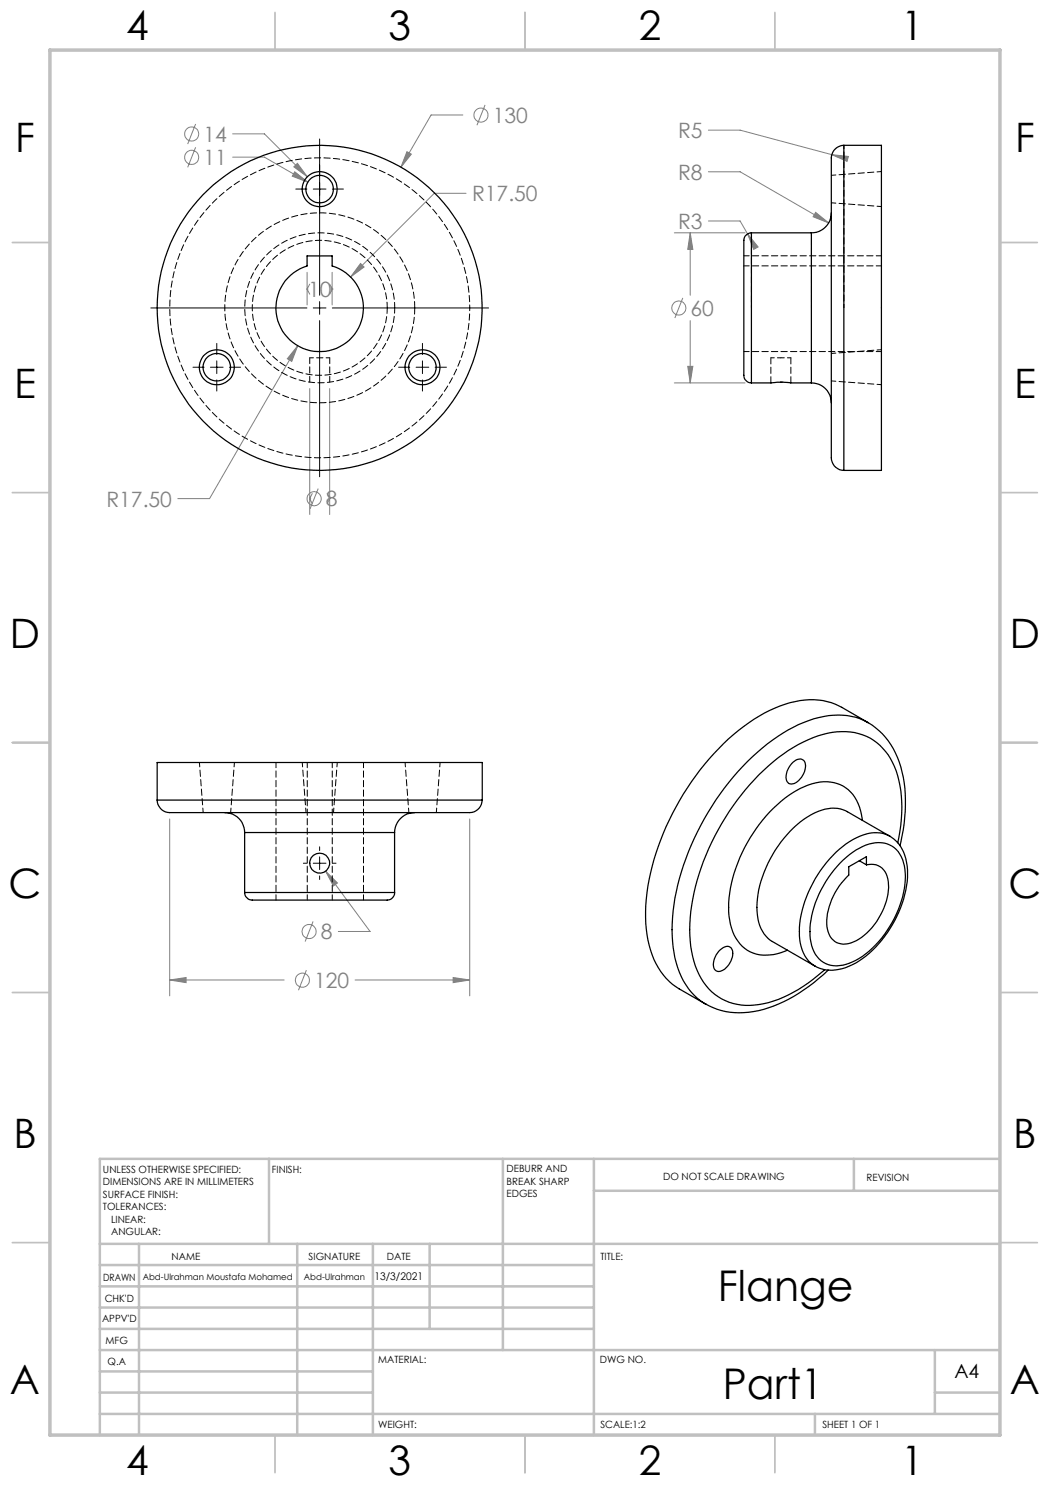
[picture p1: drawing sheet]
<svg xmlns="http://www.w3.org/2000/svg" width="210mm" height="297mm" viewBox="0 0 210 297" stroke-linecap="round" stroke-linejoin="round" font-family="sans-serif">
<g fill="none" stroke="#808080" stroke-width=".2">
<path d="M39.1 24.8l-1.6 4M39.1 29.5l-1.6 4M46.5 26.8h6.4l8.6 8.5M46.5 31.4h6.4l8.7 5M58.9 34.4l2.7 2-3.1-1.2zM59.5 32.7l2 2.6-2.7-1.9zM81.4 30.3l.9 .5-2.1 2.6zM92.6 23h-6.4l-6 10.4M93.2 38.7h-6.3l-16.8 16.7M97 21l-1.6 4M141.7 34.4h6.3l17.7 10.2M141.7 26h6.3l20.8 5.6"/>
<path d="M166.4 30.9l3.3 .4-.3 1zM61.4 57.8h.1M61.4 54.5v6.5M61.4 57.8l.5 1M61.9 56.8l-.5 1M65.9 56.8l.5 1M66.4 57.8h.1M66.4 54.5v6.5M66.4 57.8l-.5 1M72.1 52.7l.7 .7-2.7 2zM134.9 46.6h14.1M136.6 59.6l-1.6 4"/>
<path d="M138 46.6l.6 3.3h-1.1zM138 46.6v12.5M141.7 44.2h6.3l1.5 2.6M149.5 46.8l2.1 2.6-.9 .5zM149.5 46.8l.8 1.3M163.1 42.5l2.6 2.1-3.1-1.2zM59.5 69.1l-1.2 3.2-.8-.5zM59.5 69.1l-17.6 30.6h-6.3M61.9 77.7v25.2M65.9 77.7v25.2M134.9 76.6h14.1M137.5 73.3h1.1l-.6 3.3z"/>
<path d="M138 64.1v12.5M61.9 99.7h.1M61.9 99.7l.5 1M62.4 98.7l-.5 1M63.6 97.7l-1.6 4.1M65.4 98.7l.5 1M65.9 99.7h.1M65.9 99.7l-.5 1M33.9 163.8v35.4M65.1 174.2l2.4 2.4-.8 .6zM65.1 174.2l8.9 12.1h-6.3M93.9 163.8v35.4"/>
<path d="M33.9 196l3.3-.5v1zM33.9 196h22.9M61.3 194l-1.6 4M62.6 184.3l-1.6 4M71 196h22.9M90.6 195.5l3.3 .5-3.3 .5z"/>
<circle cx="38.3" cy="26.8" r="1.42"/>
<circle cx="38.3" cy="31.5" r="1.41"/>
<circle cx="96.2" cy="23" r="1.41"/>
<circle cx="135.8" cy="61.6" r="1.41"/>
<circle cx="62.8" cy="99.7" r="1.41"/>
<circle cx="60.5" cy="196" r="1.4"/>
<circle cx="61.8" cy="186.3" r="1.4"/>
</g>
<g fill="none" stroke="#000" stroke-width=".2">
<path d="M59.2 37.8h2.2M62.7 37.8h2.5M63.9 27.8v31.3M66.5 37.8h2.2M30.2 61.6h31.2M38.6 73.4h2.2M42.1 73.4h2.5M43.4 68.7v2.2M43.4 72.2v2.5M43.4 76v2.2M45.9 73.4h2.2M62.7 61.6h2.5"/>
<path d="M63.9 60.3v2.6M63.9 64.1v31.3M66.5 61.6h31.2M79.7 73.4h2.3M83.2 73.4h2.6M84.5 68.7v2.2M84.5 72.2v2.5M84.5 76v2.2M87 73.4h2.3M60.7 172.6h.7M62.7 172.6h2.5M63.9 169.4v.7"/>
<path d="M63.9 171.4v2.5M63.9 175.2v.7M66.5 172.6h.7"/>
</g>
<g fill="none" stroke="#c0c0c0" stroke-width=".35">
<path d="M55 2.5v7.5M105 2.5v7.5M155 2.5v7.5M2.5 48.5h7.5M200 48.5h7.5M2.5 98.5h7.5M200 98.5h7.5M2.5 148.5h7.5M200 148.5h7.5M2.5 198.5h7.5M200 198.5h7.5M2.5 248.5h7.5"/>
<path d="M200 248.5h7.5M55 287v7.5M105 287v7.5M155 287v7.5"/>
</g>
<g fill="none" stroke="#c0c0c0" stroke-width=".5">
<path d="M53.8 231.8v17M100.6 231.8v38.2M118.8 231.8v55.2M118.8 238.2h81.2M170.8 231.8v6.4M200 231.8h-180v55.2M20 248.8h180M20 257.3h98.8M20 253h98.8M27.8 248.8v38.2M59.4 248.8v38.2M74.6 248.8v38.2"/>
<path d="M85.9 248.8v17M20 265.8h98.8M20 261.5h98.8M20 278.5h54.6M20 274.3h54.6M20 270h180M187 278.5h13M187 270v12.8M20 282.8h180M163 282.8v4.2"/>
</g>
<path d="M10 10h190v277h-190z" fill="none" stroke="#c0c0c0" stroke-width=".7"/>
<path d="M81.4 30.3l-1.2 3.1 2.1-2.6zM72.1 52.7l-2 2.7 2.7-2zM59.5 32.7l-.7 .7 2.7 1.9zM58.9 34.4l-.4 .8 3.1 1.2zM59.5 69.1l-2 2.7 .8 .5zM149.5 46.8l1.2 3.1 .9-.5zM163.1 42.5l-.5 .9 3.1 1.2zM166.4 30.9l3 1.4 .3-1zM137.5 73.3h1.1l-.6 3.3zM138 46.6l.6 3.3h-1.1zM65.1 174.2l1.6 3 .8-.6zM90.6 195.5l3.3 .5-3.3 .5zM33.9 196l3.3-.5v1z" fill="#808080"/>
<g fill="none" stroke="#000" stroke-width=".25">
<path d="M168.8 29.1a2.85 2.85 0 0 0-2.5 3.5v58.3a2.72 2.72 0 0 0 2.5 3.2M168.8 29.1h7.5v65h-7.5M168.8 29.1v65M61.4 51.2h5v2a8.7 8.7 0 0 1 4.6 13.5 8.7 8.7 0 0 1-14.2 0 8.7 8.7 0 0 1 4.6-13.5zM150.3 46.6a1.71 1.71 0 0 0-1.5 2.2v25.6a1.67 1.67 0 0 0 1.5 2.2M150.3 46.6v30M150.3 46.6h12M162.3 46.6v30M166.3 42.6a4 4 0 0 1-4 4M150.3 76.6h3.9l1.3-.2 6.8 .2M162.3 76.6a4 4 0 0 1 4 4M144.7 148.8a30.3 30.3 0 0 1 15.3-8.7 12.5 12.5 0 0 1 8.3 1.4l5.3 3a13.3 13.3 0 0 0-10.8-.7 35.2 35.2 0 0 0-15.2 10.5 52.7 52.7 0 0 0-13 27.9 24.2 24.2 0 0 0 2.1 14 12 12 0 0 0 4.4 4.6l-5.3-3a14.5 14.5 0 0 1-6.4-10.9 39.1 39.1 0 0 1 3.3-20.3 55.2 55.2 0 0 1 12-17.8z"/>
<path d="M158.5 152.5a1.53 1.53 0 0 1 2.4-.2 3.7 3.7 0 0 1-2.6 4.5 1.28 1.28 0 0 1-1.1-1.7l.6-1.6zM173.6 144.5a15 15 0 0 1 7.1 10.9 33.1 33.1 0 0 1-.7 13.8M31.4 160a2.71 2.71 0 0 0 3.3 2.5h58.7a2.6 2.6 0 0 0 3-2.5M31.4 160v-7.5h65v7.5M31.4 160h65M44.9 162.5a4 4 0 0 1 4 4M48.9 178.5a1.61 1.61 0 0 0 2 1.5h26a1.61 1.61 0 0 0 2-1.5M48.9 166.5h30M48.9 178.5h30M48.9 166.5v12M78.9 166.5v12M82.9 162.5a4 4 0 0 0-4 4"/>
<path d="M168 172.7a12.1 12.1 0 0 1 7.7-4.2 5.1 5.1 0 0 1 5.2 4.6 18.6 18.6 0 0 1-4 13.8 15.4 15.4 0 0 1-8.3 6.1 5.1 5.1 0 0 1-6.4-4.5 17.5 17.5 0 0 1 2.9-12.1l1.7-2.3zM169.8 173.4l3.5-2.1v1.7a3.4 3.4 0 0 1 4.4 3.3 13.2 13.2 0 0 1-7 12.1 3.4 3.4 0 0 1-5.2-2.6 12.4 12.4 0 0 1 3.3-9.7l1-1.1zM171.9 172.2l1.4 .8M172.5 164.1a8.3 8.3 0 0 0-4.5-7.2 9.7 9.7 0 0 0-8.7 1.2 29.9 29.9 0 0 0-13.2 19.5 14.6 14.6 0 0 0 1.1 10 7 7 0 0 0 8.3 3.1l2-.7M178 167.2a7.9 7.9 0 0 1 3.5 6.8 22.4 22.4 0 0 1-10.3 18.6 8.3 8.3 0 0 1-8.2 .6M178 167.2a6.9 6.9 0 0 0-6.7 .3 22.1 22.1 0 0 0-10 11.8 15.9 15.9 0 0 0-.9 10.7l.6 1.2 .7 1 1.3 1M178 167.2l-8.5-4.9a6.9 6.9 0 0 0-6.7 .3 23.1 23.1 0 0 0-11.1 15.4 11.6 11.6 0 0 0 1.1 8.8l1.3 1.3 8.9 5.1M179.6 168.6a26 26 0 0 0-.7-15.3 10.8 10.8 0 0 0-12.4-6.8 26.8 26.8 0 0 0-13.7 7.5 48.4 48.4 0 0 0-14.8 29.6 19.3 19.3 0 0 0 3.2 13.5 11 11 0 0 0 11.6 3.6 27.5 27.5 0 0 0 12.1-6.7M144 190a1.47 1.47 0 0 1 2.3-.2 3.7 3.7 0 0 1-2.3 4.5 1.23 1.23 0 0 1-1.3-1.8l.5-1.5zM165.6 194a28.6 28.6 0 0 1-15.9 8.5 13.7 13.7 0 0 1-8.6-1.7"/>
<circle cx="63.9" cy="37.8" r="2.75"/>
<circle cx="63.9" cy="37.8" r="3.5"/>
<circle cx="43.4" cy="73.4" r="2.75"/>
<circle cx="43.4" cy="73.4" r="3.5"/>
<circle cx="63.9" cy="61.6" r="32.5"/>
<circle cx="84.5" cy="73.4" r="2.75"/>
<circle cx="84.5" cy="73.4" r="3.5"/>
<circle cx="64" cy="172.6" r="2"/>
</g>
<path d="M94 61.6a30 30 0 0 0-44.2-26.5 30 30 0 0 0-2.4 51.5 30 30 0 0 0 46.4-22.2l.2-2.8" fill="none" stroke="#000" stroke-width=".2" stroke-dasharray="1.3 .6" stroke-dashoffset=".7"/>
<path d="M148.8 53.2h27.5M176.3 51.2h-27.5M79 61.6a15 15 0 0 0-22.3-13.2 15 15 0 0 0-.8 25.8 15 15 0 0 0 23-11.6l.1-1M148.8 70.3h27.5M55.2 152.5v27.5M66.5 152.5v27.5M61.5 180v-27.5M72.7 180v-27.5" fill="none" stroke="#000" stroke-width=".2" stroke-dasharray="1.3 .6" stroke-dashoffset=".2"/>
<path d="M83 61.6a19 19 0 0 0-28.2-16.7 19 19 0 0 0-1 32.7 19 19 0 0 0 29.1-14.9l.1-1.1M154.2 71.6v5M156.1 76.4h.5M158.2 76.6v-5" fill="none" stroke="#000" stroke-width=".2" stroke-dasharray="1.3 .6"/>
<path d="M62 71.6h4" fill="none" stroke="#000" stroke-width=".2" stroke-dasharray="1.3 .6" stroke-dashoffset=".5"/>
<path d="M62 71.6v4.8M66 76.4v-4.8M77.5 61.6a13.5 13.5 0 0 0-20-11.9 13.5 13.5 0 0 0-.8 23.2 13.5 13.5 0 0 0 20.7-10.4l.1-.9" fill="none" stroke="#000" stroke-width=".2" stroke-dasharray="1.3 .6" stroke-dashoffset=".1"/>
<path d="M154.2 71.6h2M156.2 71.6h2M168.8 61.6v-32.5" fill="none" stroke="#000" stroke-width=".2" stroke-dasharray="1.3 .6" stroke-dashoffset=".6"/>
<path d="M176.3 34.3l-10 .8M166.3 40.6l10 .7M166.3 76.2l10 .7M176.3 69.9l-10 .8M39.9 152.5l.7 10M60.5 152.5l.7 10M81 152.5l.8 10M46.1 162.5l.8-10M66.7 162.5l.8-10M87.3 162.5l.7-10" fill="none" stroke="#000" stroke-width=".2" stroke-dasharray="1.3 .6" stroke-dashoffset=".4"/>
<path d="M150.3 61.6v-15M162.3 61.6v-15" fill="none" stroke="#000" stroke-width=".2" stroke-dasharray="1.3 .6" stroke-dashoffset=".8"/>
<g font-size="8.5">
<text x="143.6" y="260.3">Flange</text>
<text x="144.6" y="279.7">Part1</text>
</g>
<g font-size="8.1">
<text x="25.2" y="8">4</text>
<text x="77.7" y="8">3</text>
<text x="127.7" y="8">2</text>
<text x="180.2" y="8">1</text>
<text x="3" y="30.4">F</text>
<text x="203" y="30.4">F</text>
<text x="2.8" y="79.6">E</text>
<text x="202.8" y="79.6">E</text>
<text x="2" y="129.6">D</text>
<text x="202" y="129.6">D</text>
<text x="1.7" y="179.6">C</text>
<text x="201.7" y="179.6">C</text>
<text x="2.7" y="229.6">B</text>
<text x="202.7" y="229.6">B</text>
<text x="2" y="278.9">A</text>
<text x="202" y="278.9">A</text>
<text x="25.2" y="295">4</text>
<text x="77.7" y="295">3</text>
<text x="127.7" y="295">2</text>
<text x="180.2" y="295">1</text>
</g>
<g font-size="4.2" fill="#808080">
<text x="40.7" y="28.3">14</text>
<text x="98.5" y="24.6">130</text>
<text x="135.6" y="27.6">R5</text>
<text x="40.7" y="33">11</text>
<text x="135.6" y="35.9">R8</text>
<text x="94.4" y="40.2">R17.50</text>
<text x="135.6" y="45.8">R3</text>
<text x="61.6" y="59.4">10</text>
<text x="138.1" y="63.1">60</text>
<text x="21.3" y="101.3">R17.50</text>
<text x="65.2" y="101.3">8</text>
<text x="64.2" y="187.8">8</text>
<text x="62.8" y="197.6">120</text>
</g>
<text font-size="3.9" x="190.9" y="275.5">A4</text>
<text font-size="2.1" x="74.9" y="256">13/3/2021</text>
<g font-size="2">
<text x="20.6" y="234.6">UNLESS OTHERWISE SPECIFIED:</text>
<text x="20.6" y="237.1">DIMENSIONS ARE IN MILLIMETERS</text>
<text x="20.6" y="239.6">SURFACE FINISH:</text>
<text x="54.4" y="234.6">FINISH:</text>
<text x="101.3" y="234.5">DEBURR AND</text>
<text x="101.3" y="237">BREAK SHARP</text>
<text x="101.3" y="239.5">EDGES</text>
<text x="132.6" y="236">DO NOT SCALE DRAWING</text>
<text x="173.3" y="236.2">REVISION</text>
<text x="20.6" y="242.1">TOLERANCES:</text>
<text x="22.2" y="244.6">LINEAR:</text>
<text x="22.2" y="247.1">ANGULAR:</text>
<text x="34.3" y="252">NAME</text>
<text x="61.7" y="251.9">SIGNATURE</text>
<text x="77.4" y="251.9">DATE</text>
<text x="120.1" y="251.9">TITLE:</text>
<text x="20.6" y="256.1">DRAWN</text>
<text x="20.9" y="260.3">CHK'D</text>
<text x="20.4" y="264.4">APPV'D</text>
<text x="21.1" y="268.8">MFG</text>
<text x="21.5" y="273">Q.A</text>
<text x="75.6" y="272.5">MATERIAL:</text>
<text x="120" y="272.5">DWG NO.</text>
<text x="75.6" y="285.5">WEIGHT:</text>
<text x="120.1" y="285.6">SCALE:1:2</text>
<text x="164.5" y="285.6">SHEET 1 OF 1</text>
</g>
<g font-size="1.8">
<text x="28.5" y="256">Abd-Ulrahman Moustafa Mohamed</text>
<text x="60.8" y="256">Abd-Ulrahman</text>
</g>
</svg>
